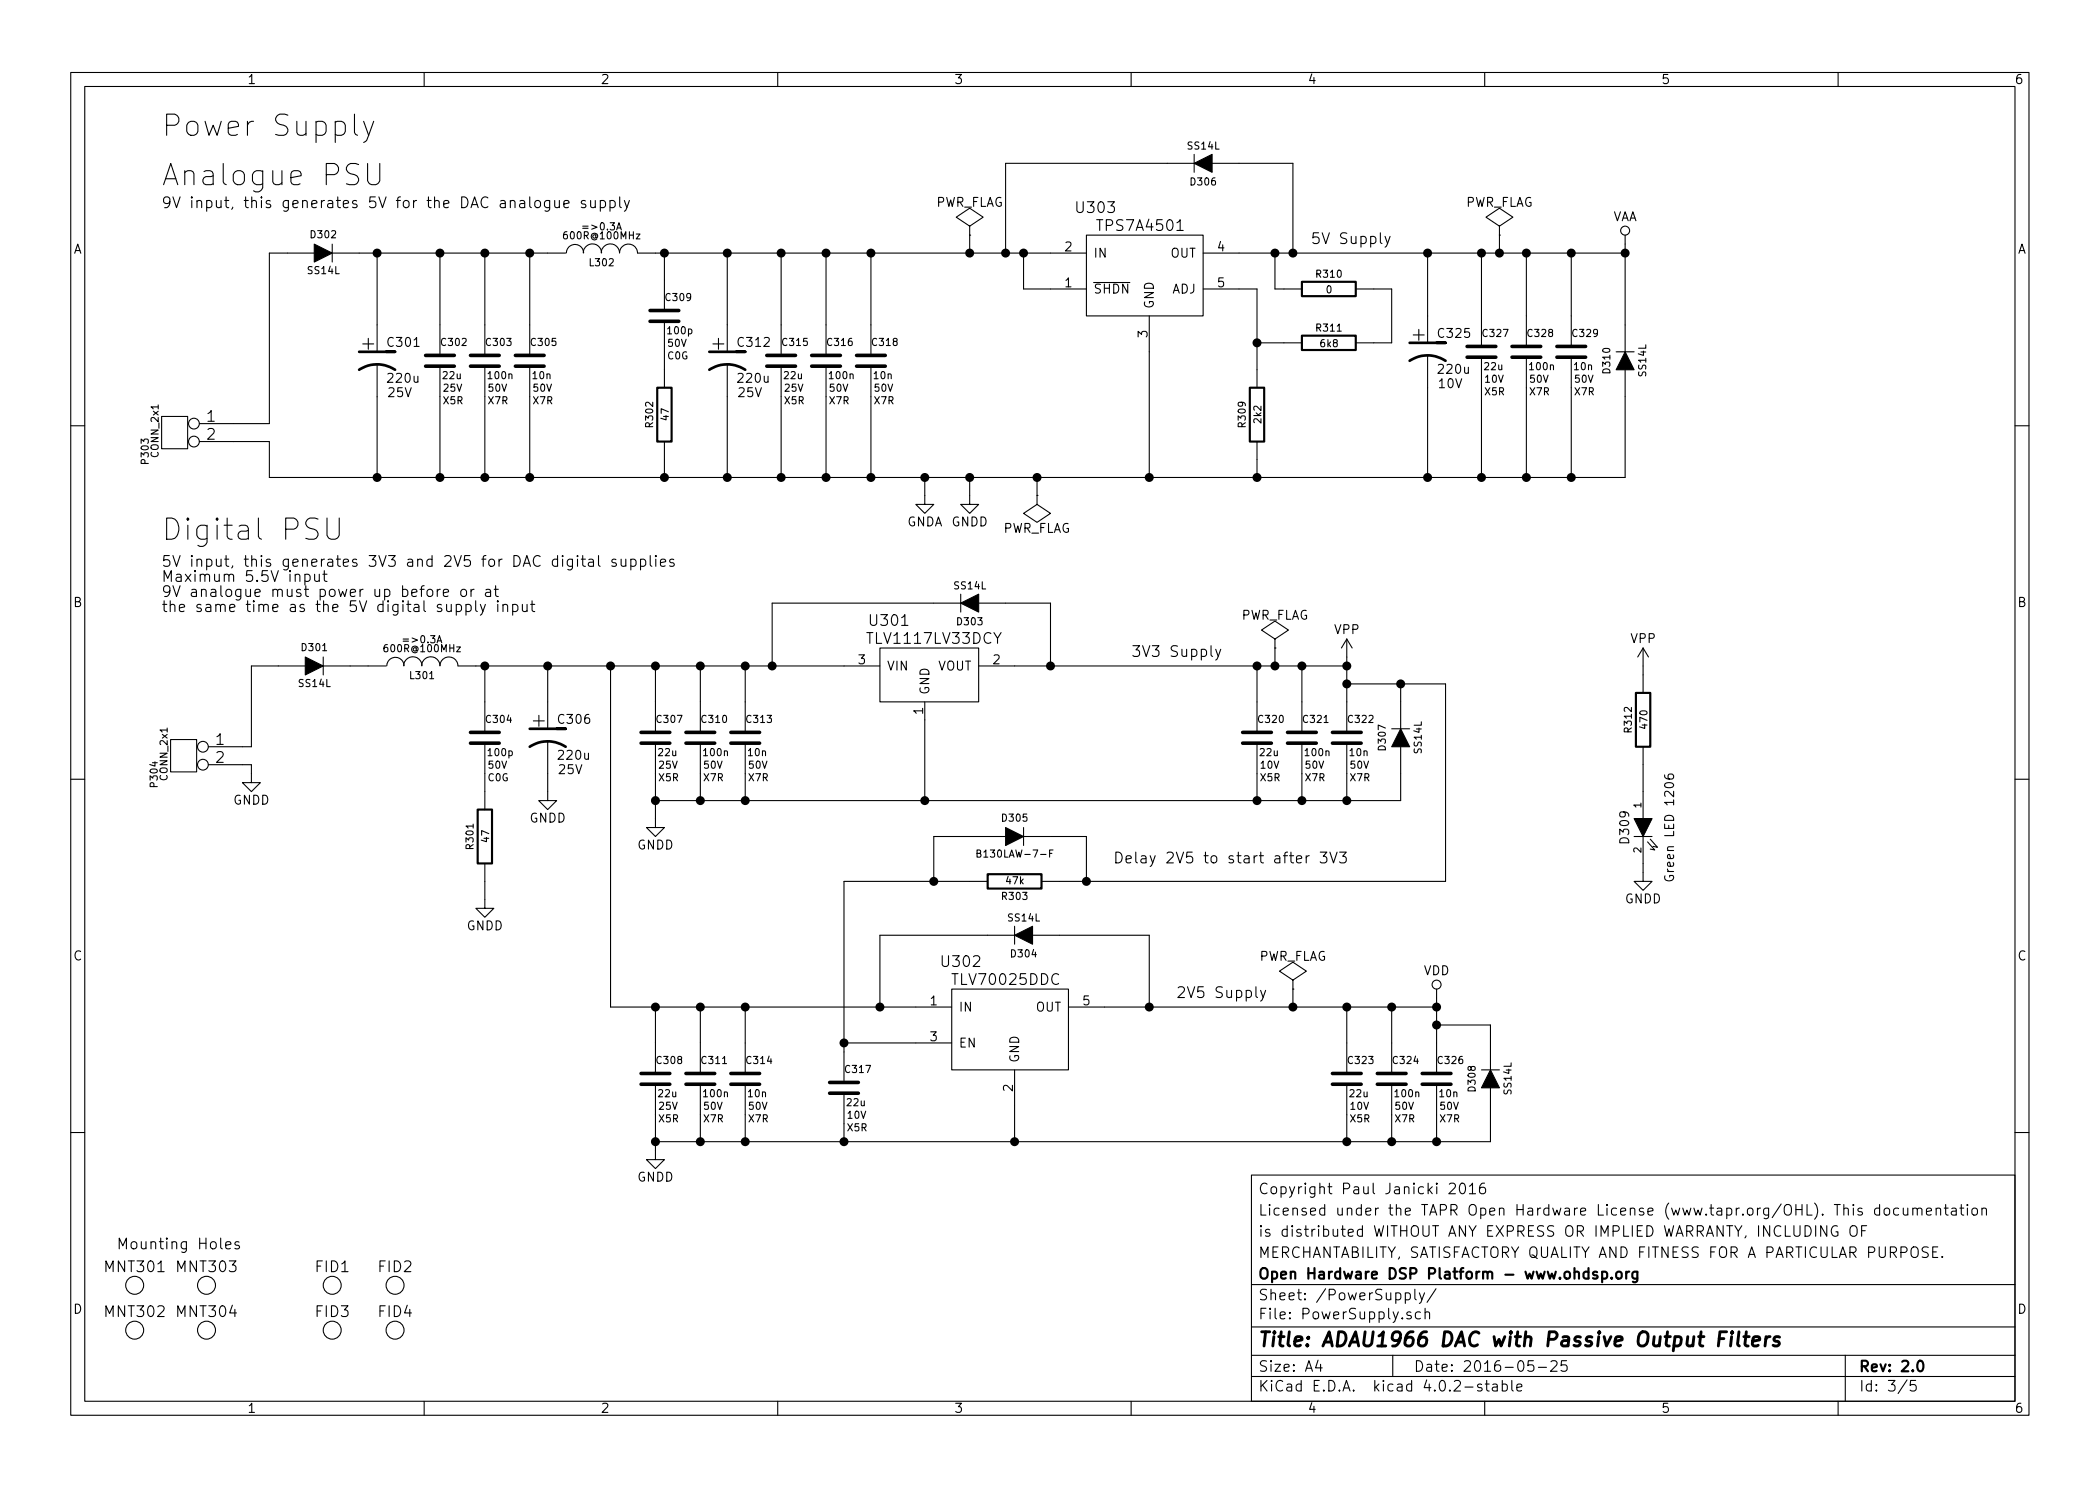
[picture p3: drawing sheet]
EESchema Schematic File Version 2
LIBS:power
LIBS:MyKiCadLibs-Lib
LIBS:DAC-ADAU1966-cache
EELAYER 25 0
EELAYER END
$Descr A4 11693 8268
encoding utf-8
Sheet 3 5
Title "ADAU1966 DAC with Passive Output Filters"
Date "2016-05-25"
Rev "2.0"
Comp "Open Hardware DSP Platform - www.ohdsp.org"
Comment1 "MERCHANTABILITY, SATISFACTORY QUALITY AND FITNESS FOR A PARTICULAR PURPOSE."
Comment2 "is distributed WITHOUT ANY EXPRESS OR IMPLIED WARRANTY, INCLUDING OF "
Comment3 "Licensed under the TAPR Open Hardware License (www.tapr.org/OHL). This documentation"
Comment4 "Copyright Paul Janicki 2016"
$EndDescr
$Comp
L GNDA #PWR306
U 1 1
P 5150 2750
F 0 "#PWR306" H 5150 2500 50  0001 C CNN
F 1 "GNDA" H 5150 2600 50  0000 C CNN
F 2 "" H 5150 2750 60  0000 C CNN
F 3 "" H 5150 2750 60  0000 C CNN
	1    5150 2750
	1    0    0    -1  
$EndComp
$Comp
L GNDD #PWR307
U 1 1
P 5400 2750
F 0 "#PWR307" H 5400 2500 50  0001 C CNN
F 1 "GNDD" H 5400 2600 50  0000 C CNN
F 2 "" H 5400 2750 60  0000 C CNN
F 3 "" H 5400 2750 60  0000 C CNN
	1    5400 2750
	1    0    0    -1  
$EndComp
$Comp
L PWR_FLAG #FLG301
U 1 1
P 5400 1300
F 0 "#FLG301" H 5400 1395 50  0001 C CNN
F 1 "PWR_FLAG" H 5400 1480 50  0000 C CNN
F 2 "" H 5400 1300 60  0000 C CNN
F 3 "" H 5400 1300 60  0000 C CNN
	1    5400 1300
	1    0    0    -1  
$EndComp
$Comp
L PWR_FLAG #FLG302
U 1 1
P 5775 2750
F 0 "#FLG302" H 5775 2845 50  0001 C CNN
F 1 "PWR_FLAG" H 5775 2930 50  0000 C CNN
F 2 "" H 5775 2750 60  0000 C CNN
F 3 "" H 5775 2750 60  0000 C CNN
	1    5775 2750
	-1   0    0    1   
$EndComp
$Comp
L GNDD #PWR304
U 1 1
P 3650 4550
F 0 "#PWR304" H 3650 4300 50  0001 C CNN
F 1 "GNDD" H 3650 4400 50  0000 C CNN
F 2 "" H 3650 4550 60  0000 C CNN
F 3 "" H 3650 4550 60  0000 C CNN
	1    3650 4550
	1    0    0    -1  
$EndComp
$Comp
L GNDD #PWR305
U 1 1
P 3650 6400
F 0 "#PWR305" H 3650 6150 50  0001 C CNN
F 1 "GNDD" H 3650 6250 50  0000 C CNN
F 2 "" H 3650 6400 60  0000 C CNN
F 3 "" H 3650 6400 60  0000 C CNN
	1    3650 6400
	1    0    0    -1  
$EndComp
$Comp
L VDD #PWR309
U 1 1
P 8000 5550
F 0 "#PWR309" H 8000 5400 50  0001 C CNN
F 1 "VDD" H 8000 5700 50  0000 C CNN
F 2 "" H 8000 5550 60  0000 C CNN
F 3 "" H 8000 5550 60  0000 C CNN
	1    8000 5550
	1    0    0    -1  
$EndComp
$Comp
L VPP #PWR308
U 1 1
P 7500 3650
F 0 "#PWR308" H 7500 3500 50  0001 C CNN
F 1 "VPP" H 7500 3800 50  0000 C CNN
F 2 "" H 7500 3650 60  0000 C CNN
F 3 "" H 7500 3650 60  0000 C CNN
	1    7500 3650
	1    0    0    -1  
$EndComp
$Comp
L GNDD #PWR301
U 1 1
P 1400 4300
F 0 "#PWR301" H 1400 4050 50  0001 C CNN
F 1 "GNDD" H 1400 4150 50  0000 C CNN
F 2 "" H 1400 4300 60  0000 C CNN
F 3 "" H 1400 4300 60  0000 C CNN
	1    1400 4300
	1    0    0    -1  
$EndComp
$Comp
L IC-REG-POS-TPS7A45xx U303
U 1 1
P 5850 1400
F 0 "U303" H 6100 1650 60  0000 C CNN
F 1 "TPS7A4501" H 6350 1550 60  0000 C CNN
F 2 "MyKiCadLibs-Footprints:IC-SOT223-6" H 5850 1400 60  0001 C CNN
F 3 "" H 5850 1400 60  0000 C CNN
F 4 "TPS7A45xx Low-Noise Fast-Transient-Response 1.5-A Low-Dropout Voltage Regulators - Adjustable" H 5850 1400 60  0001 C CNN "Description"
	1    5850 1400
	1    0    0    -1  
$EndComp
$Comp
L GNDD #PWR302
U 1 1
P 2700 5000
F 0 "#PWR302" H 2700 4750 50  0001 C CNN
F 1 "GNDD" H 2700 4850 50  0000 C CNN
F 2 "" H 2700 5000 60  0000 C CNN
F 3 "" H 2700 5000 60  0000 C CNN
	1    2700 5000
	1    0    0    -1  
$EndComp
$Comp
L VAA #PWR310
U 1 1
P 9050 1350
F 0 "#PWR310" H 9050 1200 50  0001 C CNN
F 1 "VAA" H 9050 1500 50  0000 C CNN
F 2 "" H 9050 1350 60  0000 C CNN
F 3 "" H 9050 1350 60  0000 C CNN
	1    9050 1350
	1    0    0    -1  
$EndComp
$Comp
L DIODE D302
U 1 1
P 1800 1400
F 0 "D302" H 1800 1500 40  0000 C CNN
F 1 "SS14L" H 1800 1300 40  0000 C CNN
F 2 "MyKiCadLibs-Footprints:DIODE-SOD-123" H 1800 1400 60  0001 C CNN
F 3 "" H 1800 1400 60  0000 C CNN
F 4 "SS14L 1A 40V Schottky rectifier - Sub-SMA (SOD-123)" H 1800 1400 60  0001 C CNN "Description"
	1    1800 1400
	1    0    0    -1  
$EndComp
Connection ~ 4600 2650
Wire Wire Line
	4600 2650 4600 2200
Connection ~ 4050 2650
Wire Wire Line
	4050 2650 4050 2200
Connection ~ 4050 1400
Wire Wire Line
	4600 1400 4600 1800
Wire Wire Line
	4050 1400 4050 1800
Wire Wire Line
	2000 1400 3050 1400
Wire Wire Line
	5400 1400 5400 1300
Wire Wire Line
	1500 2350 1500 1400
Wire Wire Line
	1300 2350 1500 2350
Connection ~ 5400 2650
Wire Wire Line
	5775 2650 5775 2750
Connection ~ 5150 2650
Wire Wire Line
	5400 2650 5400 2750
Wire Wire Line
	5150 2650 5150 2750
Wire Wire Line
	1500 2450 1500 2650
Wire Wire Line
	1300 2450 1500 2450
Wire Wire Line
	3700 2650 3700 2550
Wire Wire Line
	3700 1550 3700 1400
Connection ~ 3700 1400
Connection ~ 3700 2650
Connection ~ 4600 1400
Wire Wire Line
	2700 2650 2700 2200
Wire Wire Line
	2100 2650 2100 2200
Wire Wire Line
	2700 1400 2700 1800
Wire Wire Line
	2100 1400 2100 1800
Wire Wire Line
	2950 2650 2950 2200
Wire Wire Line
	2950 1400 2950 1800
Connection ~ 2100 2650
Connection ~ 2700 2650
Connection ~ 2950 2650
Connection ~ 2100 1400
Connection ~ 2700 1400
Connection ~ 2950 1400
Wire Wire Line
	2650 3700 4700 3700
Wire Wire Line
	4150 3700 4150 3900
Wire Wire Line
	3900 3900 3900 3700
Connection ~ 4150 3700
Connection ~ 3900 3700
Wire Wire Line
	3900 4450 3900 4300
Wire Wire Line
	4150 4450 4150 4300
Connection ~ 3900 4450
Wire Wire Line
	5150 4450 5150 4000
Connection ~ 4150 4450
Wire Wire Line
	3650 3900 3650 3700
Wire Wire Line
	3650 4300 3650 4550
Wire Wire Line
	5650 3700 7500 3700
Wire Wire Line
	7000 3700 7000 3900
Wire Wire Line
	7250 3700 7250 3900
Connection ~ 7000 3700
Wire Wire Line
	7500 3650 7500 3900
Connection ~ 7250 3700
Connection ~ 5150 4450
Wire Wire Line
	7000 4450 7000 4300
Wire Wire Line
	7250 4450 7250 4300
Connection ~ 7000 4450
Wire Wire Line
	7500 4450 7500 4300
Connection ~ 7250 4450
Connection ~ 7500 3700
Wire Wire Line
	3400 5600 5100 5600
Wire Wire Line
	4150 5600 4150 5800
Wire Wire Line
	3900 5800 3900 5600
Connection ~ 4150 5600
Connection ~ 3900 5600
Wire Wire Line
	3650 6200 3650 6400
Wire Wire Line
	3900 6350 3900 6200
Wire Wire Line
	3650 6350 8300 6350
Wire Wire Line
	4150 6350 4150 6200
Connection ~ 3900 6350
Wire Wire Line
	5650 6350 5650 6150
Connection ~ 4150 6350
Wire Wire Line
	3650 5800 3650 5600
Wire Wire Line
	6150 5600 8000 5600
Wire Wire Line
	7500 5600 7500 5800
Wire Wire Line
	7750 5600 7750 5800
Connection ~ 7500 5600
Wire Wire Line
	8000 5550 8000 5800
Connection ~ 7750 5600
Connection ~ 5650 6350
Wire Wire Line
	7500 6350 7500 6200
Wire Wire Line
	7750 6350 7750 6200
Connection ~ 7500 6350
Wire Wire Line
	8000 6350 8000 6200
Connection ~ 7750 6350
Connection ~ 8000 5600
Wire Wire Line
	3650 1400 5850 1400
Wire Wire Line
	1400 4300 1400 4250
Wire Wire Line
	1400 4250 1350 4250
Wire Wire Line
	1400 4150 1350 4150
Wire Wire Line
	1400 3700 1400 4150
Wire Wire Line
	1550 3700 1400 3700
Wire Wire Line
	5850 1600 5700 1600
Wire Wire Line
	5700 1600 5700 1400
Connection ~ 5700 1400
Wire Wire Line
	6400 2650 6400 1950
Wire Wire Line
	2700 4900 2700 5000
Wire Wire Line
	2700 3700 2700 3900
Connection ~ 2700 3700
Wire Wire Line
	2050 3700 1950 3700
Wire Wire Line
	3400 5600 3400 3700
Connection ~ 3400 3700
Wire Wire Line
	6900 1400 9050 1400
Wire Wire Line
	7950 1400 7950 1750
Wire Wire Line
	8250 1400 8250 1750
Connection ~ 7950 1400
Wire Wire Line
	8500 1400 8500 1750
Connection ~ 8250 1400
Wire Wire Line
	9050 1350 9050 1800
Connection ~ 8500 1400
Connection ~ 9050 1400
Wire Wire Line
	6900 1600 7000 1600
Wire Wire Line
	7000 1900 7150 1900
Connection ~ 7000 1900
Wire Wire Line
	7650 1600 7750 1600
Wire Wire Line
	7750 1600 7750 1900
Wire Wire Line
	7750 1900 7650 1900
Wire Wire Line
	7150 1600 7100 1600
Wire Wire Line
	7100 1600 7100 1400
Connection ~ 7100 1400
Wire Wire Line
	1500 2650 9050 2650
Wire Wire Line
	1500 1400 1600 1400
Connection ~ 3650 3700
Connection ~ 3650 4450
Connection ~ 3650 5600
Connection ~ 3650 6350
Wire Wire Line
	4850 1800 4850 1400
Connection ~ 4850 1400
Wire Wire Line
	4850 2200 4850 2650
Connection ~ 4850 2650
Connection ~ 5400 1400
Connection ~ 5775 2650
Wire Wire Line
	7000 1600 7000 2050
Wire Wire Line
	7000 2650 7000 2550
Connection ~ 6400 2650
Wire Wire Line
	7950 2650 7950 2150
Connection ~ 7000 2650
Wire Wire Line
	8250 2650 8250 2150
Connection ~ 7950 2650
Wire Wire Line
	8500 2650 8500 2150
Connection ~ 8250 2650
Wire Wire Line
	8750 2650 8750 2150
Connection ~ 8500 2650
Wire Wire Line
	3650 4450 7800 4450
$Comp
L GNDD #PWR303
U 1 1
P 3050 4400
F 0 "#PWR303" H 3050 4150 50  0001 C CNN
F 1 "GNDD" H 3050 4250 50  0000 C CNN
F 2 "" H 3050 4400 60  0000 C CNN
F 3 "" H 3050 4400 60  0000 C CNN
	1    3050 4400
	1    0    0    -1  
$EndComp
Wire Wire Line
	3050 4400 3050 4300
Wire Wire Line
	3050 3900 3050 3700
Connection ~ 3050 3700
Wire Wire Line
	4350 1800 4350 1400
Connection ~ 4350 1400
Wire Wire Line
	4350 2200 4350 2650
Connection ~ 4350 2650
Wire Wire Line
	2450 1800 2450 1400
Wire Wire Line
	2450 2200 2450 2650
Connection ~ 2450 1400
Connection ~ 2450 2650
Wire Wire Line
	4700 4900 4700 5850
Wire Wire Line
	4700 5800 5100 5800
Wire Wire Line
	4700 6250 4700 6350
Connection ~ 4700 6350
Wire Wire Line
	4700 4900 5400 4900
Connection ~ 4700 5800
Wire Wire Line
	5900 4900 8050 4900
Wire Wire Line
	7500 3800 8050 3800
Connection ~ 7500 3800
$Comp
L DIODE D305
U 1 1
P 5650 4650
F 0 "D305" H 5650 4750 40  0000 C CNN
F 1 "B130LAW-7-F" H 5650 4550 40  0000 C CNN
F 2 "MyKiCadLibs-Footprints:DIODE-SOD-123" H 5650 4650 60  0001 C CNN
F 3 "" H 5650 4650 60  0000 C CNN
F 4 "1A 30V Schottky Rectifier - SOD-123 - Low Vf (<0.3V@100mA)" H 5650 4650 60  0001 C CNN "Description"
	1    5650 4650
	1    0    0    -1  
$EndComp
Wire Wire Line
	5850 4650 6050 4650
Wire Wire Line
	6050 4650 6050 4900
Connection ~ 6050 4900
Wire Wire Line
	5450 4650 5200 4650
Wire Wire Line
	5200 4650 5200 4900
Connection ~ 5200 4900
Text Notes 650  6950 0    60   ~ 0
Mounting Holes
$Comp
L PWR_FLAG #FLG305
U 1 1
P 8350 1300
F 0 "#FLG305" H 8350 1395 50  0001 C CNN
F 1 "PWR_FLAG" H 8350 1480 50  0000 C CNN
F 2 "" H 8350 1300 60  0000 C CNN
F 3 "" H 8350 1300 60  0000 C CNN
	1    8350 1300
	1    0    0    -1  
$EndComp
Wire Wire Line
	8350 1300 8350 1400
Connection ~ 8350 1400
$Comp
L PWR_FLAG #FLG303
U 1 1
P 7100 3600
F 0 "#FLG303" H 7100 3695 50  0001 C CNN
F 1 "PWR_FLAG" H 7100 3780 50  0000 C CNN
F 2 "" H 7100 3600 60  0000 C CNN
F 3 "" H 7100 3600 60  0000 C CNN
	1    7100 3600
	1    0    0    -1  
$EndComp
Wire Wire Line
	7100 3600 7100 3700
Connection ~ 7100 3700
$Comp
L PWR_FLAG #FLG304
U 1 1
P 7200 5500
F 0 "#FLG304" H 7200 5595 50  0001 C CNN
F 1 "PWR_FLAG" H 7200 5680 50  0000 C CNN
F 2 "" H 7200 5500 60  0000 C CNN
F 3 "" H 7200 5500 60  0000 C CNN
	1    7200 5500
	1    0    0    -1  
$EndComp
Wire Wire Line
	7200 5500 7200 5600
Connection ~ 7200 5600
Wire Wire Line
	6500 900  5600 900 
Wire Wire Line
	5600 900  5600 1400
Connection ~ 5600 1400
Wire Wire Line
	6900 900  7200 900 
Wire Wire Line
	7200 900  7200 1400
Connection ~ 7200 1400
Wire Wire Line
	8750 1750 8750 1400
Connection ~ 8750 1400
Wire Wire Line
	9050 2650 9050 2200
Connection ~ 8750 2650
Wire Wire Line
	5200 3350 4300 3350
Wire Wire Line
	4300 3350 4300 3700
Connection ~ 4300 3700
Wire Wire Line
	5600 3350 5850 3350
Wire Wire Line
	5850 3350 5850 3700
Connection ~ 5850 3700
Wire Wire Line
	7800 3900 7800 3800
Wire Wire Line
	7800 4450 7800 4300
Connection ~ 7500 4450
Wire Wire Line
	5500 5200 4900 5200
Wire Wire Line
	4900 5200 4900 5600
Connection ~ 4900 5600
Wire Wire Line
	5900 5200 6400 5200
Wire Wire Line
	6400 5200 6400 5600
Connection ~ 6400 5600
Wire Wire Line
	8300 5800 8300 5700
Wire Wire Line
	8300 5700 8000 5700
Connection ~ 8000 5700
Wire Wire Line
	8300 6350 8300 6200
Connection ~ 8000 6350
Wire Wire Line
	9150 4250 9150 4400
$Comp
L GNDD #PWR312
U 1 1
P 9150 4850
F 0 "#PWR312" H 9150 4600 50  0001 C CNN
F 1 "GNDD" H 9150 4700 50  0000 C CNN
F 2 "" H 9150 4850 60  0000 C CNN
F 3 "" H 9150 4850 60  0000 C CNN
	1    9150 4850
	1    0    0    -1  
$EndComp
Wire Wire Line
	9150 4850 9150 4800
$Comp
L VPP #PWR311
U 1 1
P 9150 3700
F 0 "#PWR311" H 9150 3550 50  0001 C CNN
F 1 "VPP" H 9150 3850 50  0000 C CNN
F 2 "" H 9150 3700 60  0000 C CNN
F 3 "" H 9150 3700 60  0000 C CNN
	1    9150 3700
	1    0    0    -1  
$EndComp
Wire Wire Line
	9150 3700 9150 3750
Text Notes 900  1025 0    118  ~ 0
Analogue PSU
Text Notes 900  3000 0    118  ~ 0
Digital PSU
Text Notes 900  1150 0    60   ~ 0
9V input, this generates 5V for the DAC analogue supply
Text Notes 900  3400 0    60   ~ 0
5V input, this generates 3V3 and 2V5 for DAC digital supplies\nMaximum 5.5V input\n9V analogue must power up before or at \nthe same time as the 5V digital supply input
Text Notes 7300 1350 0    60   ~ 0
5V Supply
Text Notes 6300 3650 0    60   ~ 0
3V3 Supply
Text Notes 6550 5550 0    60   ~ 0
2V5 Supply
Text Notes 6200 4800 0    60   ~ 0
Delay 2V5 to start after 3V3
$Comp
L MNT_HOLE MNT301
U 1 1
P 750 7150
F 0 "MNT301" H 750 7250 60  0000 C CNN
F 1 "MNT_HOLE" H 750 7250 60  0001 C CNN
F 2 "MyKiCadLibs-Footprints:MNT_HOLE_3.2mm" H 750 7250 60  0001 C CNN
F 3 "" H 750 7250 60  0000 C CNN
	1    750  7150
	1    0    0    -1  
$EndComp
$Comp
L MNT_HOLE MNT302
U 1 1
P 750 7400
F 0 "MNT302" H 750 7500 60  0000 C CNN
F 1 "MNT_HOLE" H 750 7500 60  0001 C CNN
F 2 "MyKiCadLibs-Footprints:MNT_HOLE_3.2mm" H 750 7500 60  0001 C CNN
F 3 "" H 750 7500 60  0000 C CNN
	1    750  7400
	1    0    0    -1  
$EndComp
$Comp
L MNT_HOLE MNT303
U 1 1
P 1150 7150
F 0 "MNT303" H 1150 7250 60  0000 C CNN
F 1 "MNT_HOLE" H 1150 7250 60  0001 C CNN
F 2 "MyKiCadLibs-Footprints:MNT_HOLE_3.2mm" H 1150 7250 60  0001 C CNN
F 3 "" H 1150 7250 60  0000 C CNN
	1    1150 7150
	1    0    0    -1  
$EndComp
$Comp
L MNT_HOLE MNT304
U 1 1
P 1150 7400
F 0 "MNT304" H 1150 7500 60  0000 C CNN
F 1 "MNT_HOLE" H 1150 7500 60  0001 C CNN
F 2 "MyKiCadLibs-Footprints:MNT_HOLE_3.2mm" H 1150 7500 60  0001 C CNN
F 3 "" H 1150 7500 60  0000 C CNN
	1    1150 7400
	1    0    0    -1  
$EndComp
Connection ~ 7800 3800
Wire Wire Line
	8050 3800 8050 4900
$Comp
L MNT_HOLE FID1
U 1 1
P 1850 7150
F 0 "FID1" H 1850 7250 60  0000 C CNN
F 1 "MNT_HOLE" H 1850 7250 60  0001 C CNN
F 2 "MyKiCadLibs-Footprints:FID-1MM-3MM" H 1850 7250 60  0001 C CNN
F 3 "" H 1850 7250 60  0000 C CNN
F 4 "Fiducial" H 1850 7150 60  0001 C CNN "Description"
	1    1850 7150
	1    0    0    -1  
$EndComp
$Comp
L IC-REG-TLV1117LV U301
U 1 1
P 4700 3700
F 0 "U301" H 4950 3950 60  0000 C CNN
F 1 "TLV1117LV33DCY" H 5200 3850 60  0000 C CNN
F 2 "MyKiCadLibs-Footprints:IC-SOT-223" H 4700 3700 60  0001 C CNN
F 3 "" H 4700 3700 60  0000 C CNN
F 4 "TLV1117LV 1-A, Positive Fixed-Voltage, Low-Dropout Regulator - Fixed 3V3" H 4700 3700 60  0001 C CNN "Description"
	1    4700 3700
	1    0    0    -1  
$EndComp
$Comp
L IC-REG-POS-TLV700 U302
U 1 1
P 5100 5600
F 0 "U302" H 5350 5850 60  0000 C CNN
F 1 "TLV70025DDC" H 5600 5750 60  0000 C CNN
F 2 "MyKiCadLibs-Footprints:IC-SOT23-5" H 5100 5600 60  0001 C CNN
F 3 "" H 5100 5600 60  0000 C CNN
F 4 "TLV700 200-mA, Low-IQ, Low-Dropout Regulator for Portable Devices - Fixed 2V5" H 5100 5600 60  0001 C CNN "Description"
	1    5100 5600
	1    0    0    -1  
$EndComp
$Comp
L CONN_2x1 P303
U 1 1
P 1300 2350
F 0 "P303" V 1795 2195 40  0000 C CNN
F 1 "CONN_2x1" V 1740 2310 40  0000 C CNN
F 2 "MyKiCadLibs-Footprints:CONN-2WAY-2.54mm-3.81mm-SPACING" H 1640 2240 60  0001 C CNN
F 3 "" H 1640 2240 60  0000 C CNN
F 4 "2 way screw terminal, 2.54mm to 3.81mm pitch" H 1550 2100 40  0001 C CNN "Description"
	1    1300 2350
	-1   0    0    -1  
$EndComp
$Comp
L CONN_2x1 P304
U 1 1
P 1350 4150
F 0 "P304" V 1845 3995 40  0000 C CNN
F 1 "CONN_2x1" V 1790 4110 40  0000 C CNN
F 2 "MyKiCadLibs-Footprints:CONN-2WAY-2.54mm-3.81mm-SPACING" H 1690 4040 60  0001 C CNN
F 3 "" H 1690 4040 60  0000 C CNN
F 4 "2 way screw terminal, 2.54mm to 3.81mm pitch" H 1600 3900 40  0001 C CNN "Description"
	1    1350 4150
	-1   0    0    -1  
$EndComp
$Comp
L CP1 C301
U 1 1
P 2100 2000
F 0 "C301" H 2150 2100 50  0000 L CNN
F 1 "220u" H 2150 1900 50  0000 L CNN
F 2 "MyKiCadLibs-Footprints:CAP-TH-D8mmP3.5mm" H 2100 2000 60  0001 C CNN
F 3 "" H 2100 2000 60  0000 C CNN
F 4 "25V" H 2225 1820 50  0000 C CNN "Voltage"
F 5 "3.5mm Pitch, 8mm Diameter" H 2100 2000 60  0001 C CNN "Size"
F 6 "Aluminium electrolytic low impedance capacitor - eg Panasonic FC or FR parts" H 2100 2000 60  0001 C CNN "Description"
	1    2100 2000
	1    0    0    -1  
$EndComp
$Comp
L C C302
U 1 1
P 2450 2000
F 0 "C302" H 2450 2100 40  0000 L CNN
F 1 "22u" H 2460 1915 40  0000 L CNN
F 2 "MyKiCadLibs-Footprints:SMD-0805" H 2488 1850 30  0001 C CNN
F 3 "" H 2450 2100 60  0000 C CNN
F 4 "25V" H 2465 1845 40  0000 L CNN "Voltage"
F 5 "X5R" H 2465 1775 40  0000 L CNN "Type"
F 6 "Ceramic capacitor" H 2450 2300 40  0001 L CNN "Description"
F 7 "20%" H 2520 1635 40  0001 C CNN "Tolerance"
F 8 "0805" H 2460 1705 40  0001 L CNN "Size"
	1    2450 2000
	1    0    0    -1  
$EndComp
$Comp
L C C303
U 1 1
P 2700 2000
F 0 "C303" H 2700 2100 40  0000 L CNN
F 1 "100n" H 2710 1915 40  0000 L CNN
F 2 "MyKiCadLibs-Footprints:SMD-0805" H 2738 1850 30  0001 C CNN
F 3 "" H 2700 2100 60  0000 C CNN
F 4 "50V" H 2715 1845 40  0000 L CNN "Voltage"
F 5 "X7R" H 2715 1775 40  0000 L CNN "Type"
F 6 "Ceramic capacitor" H 2700 2300 40  0001 L CNN "Description"
F 7 "10%" H 2770 1635 40  0001 C CNN "Tolerance"
F 8 "0805" H 2710 1705 40  0001 L CNN "Size"
	1    2700 2000
	1    0    0    -1  
$EndComp
$Comp
L C C305
U 1 1
P 2950 2000
F 0 "C305" H 2950 2100 40  0000 L CNN
F 1 "10n" H 2960 1915 40  0000 L CNN
F 2 "MyKiCadLibs-Footprints:SMD-0805" H 2988 1850 30  0001 C CNN
F 3 "" H 2950 2100 60  0000 C CNN
F 4 "50V" H 2965 1845 40  0000 L CNN "Voltage"
F 5 "X7R" H 2965 1775 40  0000 L CNN "Type"
F 6 "Ceramic capacitor" H 2950 2300 40  0001 L CNN "Description"
F 7 "10%" H 3020 1635 40  0001 C CNN "Tolerance"
F 8 "0805" H 2960 1705 40  0001 L CNN "Size"
	1    2950 2000
	1    0    0    -1  
$EndComp
$Comp
L INDUCTOR L302
U 1 1
P 3350 1400
F 0 "L302" V 3300 1400 40  0000 C CNN
F 1 "600R@100MHz" V 3450 1400 40  0000 C CNN
F 2 "MyKiCadLibs-Footprints:SMD-0805" H 3350 1400 60  0001 C CNN
F 3 "" H 3350 1400 60  0000 C CNN
F 4 "=>0.3A" V 3500 1400 40  0000 C CNN "Current"
F 5 "Ferrite bead, current rating 0.3A or higher, 600R@100MHz" V 3550 1450 40  0001 C CNN "Description"
F 6 "0805" V 3605 1400 40  0001 C CNN "Size"
	1    3350 1400
	0    -1   -1   0   
$EndComp
$Comp
L CP1 C312
U 1 1
P 4050 2000
F 0 "C312" H 4100 2100 50  0000 L CNN
F 1 "220u" H 4100 1900 50  0000 L CNN
F 2 "MyKiCadLibs-Footprints:CAP-TH-D8mmP3.5mm" H 4050 2000 60  0001 C CNN
F 3 "" H 4050 2000 60  0000 C CNN
F 4 "25V" H 4175 1820 50  0000 C CNN "Voltage"
F 5 "3.5mm Pitch, 8mm Diameter" H 4050 2000 60  0001 C CNN "Size"
F 6 "Aluminium electrolytic low impedance capacitor - eg Panasonic FC or FR parts" H 4050 2000 60  0001 C CNN "Description"
	1    4050 2000
	1    0    0    -1  
$EndComp
$Comp
L C C315
U 1 1
P 4350 2000
F 0 "C315" H 4350 2100 40  0000 L CNN
F 1 "22u" H 4360 1915 40  0000 L CNN
F 2 "MyKiCadLibs-Footprints:SMD-0805" H 4388 1850 30  0001 C CNN
F 3 "" H 4350 2100 60  0000 C CNN
F 4 "25V" H 4365 1845 40  0000 L CNN "Voltage"
F 5 "X5R" H 4365 1775 40  0000 L CNN "Type"
F 6 "Ceramic capacitor" H 4350 2300 40  0001 L CNN "Description"
F 7 "20%" H 4420 1635 40  0001 C CNN "Tolerance"
F 8 "0805" H 4360 1705 40  0001 L CNN "Size"
	1    4350 2000
	1    0    0    -1  
$EndComp
$Comp
L C C316
U 1 1
P 4600 2000
F 0 "C316" H 4600 2100 40  0000 L CNN
F 1 "100n" H 4610 1915 40  0000 L CNN
F 2 "MyKiCadLibs-Footprints:SMD-0805" H 4638 1850 30  0001 C CNN
F 3 "" H 4600 2100 60  0000 C CNN
F 4 "50V" H 4615 1845 40  0000 L CNN "Voltage"
F 5 "X7R" H 4615 1775 40  0000 L CNN "Type"
F 6 "Ceramic capacitor" H 4600 2300 40  0001 L CNN "Description"
F 7 "10%" H 4670 1635 40  0001 C CNN "Tolerance"
F 8 "0805" H 4610 1705 40  0001 L CNN "Size"
	1    4600 2000
	1    0    0    -1  
$EndComp
$Comp
L C C318
U 1 1
P 4850 2000
F 0 "C318" H 4850 2100 40  0000 L CNN
F 1 "10n" H 4860 1915 40  0000 L CNN
F 2 "MyKiCadLibs-Footprints:SMD-0805" H 4888 1850 30  0001 C CNN
F 3 "" H 4850 2100 60  0000 C CNN
F 4 "50V" H 4865 1845 40  0000 L CNN "Voltage"
F 5 "X7R" H 4865 1775 40  0000 L CNN "Type"
F 6 "Ceramic capacitor" H 4850 2300 40  0001 L CNN "Description"
F 7 "10%" H 4920 1635 40  0001 C CNN "Tolerance"
F 8 "0805" H 4860 1705 40  0001 L CNN "Size"
	1    4850 2000
	1    0    0    -1  
$EndComp
Wire Wire Line
	3700 1950 3700 2050
$Comp
L C C309
U 1 1
P 3700 1750
F 0 "C309" H 3700 1850 40  0000 L CNN
F 1 "100p" H 3710 1665 40  0000 L CNN
F 2 "MyKiCadLibs-Footprints:SMD-0805" H 3738 1600 30  0001 C CNN
F 3 "" H 3700 1850 60  0000 C CNN
F 4 "50V" H 3715 1595 40  0000 L CNN "Voltage"
F 5 "C0G" H 3715 1525 40  0000 L CNN "Type"
F 6 "Ceramic capacitor" H 3700 2050 40  0001 L CNN "Description"
F 7 "5%" H 3770 1385 40  0001 C CNN "Tolerance"
F 8 "0805" H 3710 1455 40  0001 L CNN "Size"
	1    3700 1750
	1    0    0    -1  
$EndComp
$Comp
L R R302
U 1 1
P 3700 2300
F 0 "R302" V 3620 2300 40  0000 C CNN
F 1 "47" V 3707 2301 40  0000 C CNN
F 2 "MyKiCadLibs-Footprints:SMD-0805" V 3630 2300 30  0001 C CNN
F 3 "" V 3620 2300 30  0000 C CNN
F 4 "100mW" V 3800 2300 40  0001 C CNN "Power"
F 5 "Thick or thin film resistor" V 3945 2300 40  0001 C CNN "Description"
F 6 "0805" V 3875 2300 40  0001 C CNN "Size"
F 7 "1%" V 4025 2300 40  0001 C CNN "Tolerance"
	1    3700 2300
	1    0    0    -1  
$EndComp
$Comp
L C C327
U 1 1
P 8250 1950
F 0 "C327" H 8250 2050 40  0000 L CNN
F 1 "22u" H 8260 1865 40  0000 L CNN
F 2 "MyKiCadLibs-Footprints:SMD-0805" H 8288 1800 30  0001 C CNN
F 3 "" H 8250 2050 60  0000 C CNN
F 4 "10V" H 8265 1795 40  0000 L CNN "Voltage"
F 5 "X5R" H 8265 1725 40  0000 L CNN "Type"
F 6 "Ceramic capacitor" H 8250 2250 40  0001 L CNN "Description"
F 7 "20%" H 8320 1585 40  0001 C CNN "Tolerance"
F 8 "0805" H 8260 1655 40  0001 L CNN "Size"
	1    8250 1950
	1    0    0    -1  
$EndComp
$Comp
L C C328
U 1 1
P 8500 1950
F 0 "C328" H 8500 2050 40  0000 L CNN
F 1 "100n" H 8510 1865 40  0000 L CNN
F 2 "MyKiCadLibs-Footprints:SMD-0805" H 8538 1800 30  0001 C CNN
F 3 "" H 8500 2050 60  0000 C CNN
F 4 "50V" H 8515 1795 40  0000 L CNN "Voltage"
F 5 "X7R" H 8515 1725 40  0000 L CNN "Type"
F 6 "Ceramic capacitor" H 8500 2250 40  0001 L CNN "Description"
F 7 "10%" H 8570 1585 40  0001 C CNN "Tolerance"
F 8 "0805" H 8510 1655 40  0001 L CNN "Size"
	1    8500 1950
	1    0    0    -1  
$EndComp
$Comp
L C C329
U 1 1
P 8750 1950
F 0 "C329" H 8750 2050 40  0000 L CNN
F 1 "10n" H 8760 1865 40  0000 L CNN
F 2 "MyKiCadLibs-Footprints:SMD-0805" H 8788 1800 30  0001 C CNN
F 3 "" H 8750 2050 60  0000 C CNN
F 4 "50V" H 8765 1795 40  0000 L CNN "Voltage"
F 5 "X7R" H 8765 1725 40  0000 L CNN "Type"
F 6 "Ceramic capacitor" H 8750 2250 40  0001 L CNN "Description"
F 7 "10%" H 8820 1585 40  0001 C CNN "Tolerance"
F 8 "0805" H 8760 1655 40  0001 L CNN "Size"
	1    8750 1950
	1    0    0    -1  
$EndComp
$Comp
L CP1 C325
U 1 1
P 7950 1950
F 0 "C325" H 8000 2050 50  0000 L CNN
F 1 "220u" H 8000 1850 50  0000 L CNN
F 2 "MyKiCadLibs-Footprints:CAP-TH-D6.3mmP2.5mm" H 7950 1950 60  0001 C CNN
F 3 "" H 7950 1950 60  0000 C CNN
F 4 "10V" H 8075 1770 50  0000 C CNN "Voltage"
F 5 "2.5mm Pitch, 6.3mm Diameter" H 7950 1950 60  0001 C CNN "Size"
F 6 "Aluminium electrolytic low impedance capacitor - eg Panasonic FC or FR parts" H 7950 1950 60  0001 C CNN "Description"
	1    7950 1950
	1    0    0    -1  
$EndComp
$Comp
L LED D309
U 1 1
P 9150 4600
F 0 "D309" H 9150 4700 50  0000 C CNN
F 1 "Green LED 1206" H 9150 4450 50  0000 C CNN
F 2 "MyKiCadLibs-Footprints:SMD-1206" H 9150 4600 60  0001 C CNN
F 3 "" H 9150 4600 60  0000 C CNN
F 4 "Green LED - SMD - Vf 1.8V to 2.2V" H 9150 4600 60  0001 C CNN "Description"
F 5 "1206" H 9150 4600 60  0001 C CNN "Size"
	1    9150 4600
	0    -1   1    0   
$EndComp
$Comp
L CP1 C306
U 1 1
P 3050 4100
F 0 "C306" H 3100 4200 50  0000 L CNN
F 1 "220u" H 3100 4000 50  0000 L CNN
F 2 "MyKiCadLibs-Footprints:CAP-TH-D8mmP3.5mm" H 3050 4100 60  0001 C CNN
F 3 "" H 3050 4100 60  0000 C CNN
F 4 "25V" H 3175 3920 50  0000 C CNN "Voltage"
F 5 "3.5mm Pitch, 8mm Diameter" H 3050 4100 60  0001 C CNN "Size"
F 6 "Aluminium electrolytic low impedance capacitor - eg Panasonic FC or FR parts" H 3050 4100 60  0001 C CNN "Description"
	1    3050 4100
	1    0    0    -1  
$EndComp
Wire Wire Line
	2700 4300 2700 4400
$Comp
L C C304
U 1 1
P 2700 4100
F 0 "C304" H 2700 4200 40  0000 L CNN
F 1 "100p" H 2710 4015 40  0000 L CNN
F 2 "MyKiCadLibs-Footprints:SMD-0805" H 2738 3950 30  0001 C CNN
F 3 "" H 2700 4200 60  0000 C CNN
F 4 "50V" H 2715 3945 40  0000 L CNN "Voltage"
F 5 "C0G" H 2715 3875 40  0000 L CNN "Type"
F 6 "Ceramic capacitor" H 2700 4400 40  0001 L CNN "Description"
F 7 "5%" H 2770 3735 40  0001 C CNN "Tolerance"
F 8 "0805" H 2710 3805 40  0001 L CNN "Size"
	1    2700 4100
	1    0    0    -1  
$EndComp
$Comp
L R R301
U 1 1
P 2700 4650
F 0 "R301" V 2620 4650 40  0000 C CNN
F 1 "47" V 2707 4651 40  0000 C CNN
F 2 "MyKiCadLibs-Footprints:SMD-0805" V 2630 4650 30  0001 C CNN
F 3 "" V 2620 4650 30  0000 C CNN
F 4 "100mW" V 2800 4650 40  0001 C CNN "Power"
F 5 "Thick or thin film resistor" V 2945 4650 40  0001 C CNN "Description"
F 6 "0805" V 2875 4650 40  0001 C CNN "Size"
F 7 "1%" V 3025 4650 40  0001 C CNN "Tolerance"
	1    2700 4650
	1    0    0    -1  
$EndComp
$Comp
L INDUCTOR L301
U 1 1
P 2350 3700
F 0 "L301" V 2300 3700 40  0000 C CNN
F 1 "600R@100MHz" V 2450 3700 40  0000 C CNN
F 2 "MyKiCadLibs-Footprints:SMD-0805" H 2350 3700 60  0001 C CNN
F 3 "" H 2350 3700 60  0000 C CNN
F 4 "=>0.3A" V 2500 3700 40  0000 C CNN "Current"
F 5 "Ferrite bead, current rating 0.3A or higher, 600R@100MHz" V 2550 3750 40  0001 C CNN "Description"
F 6 "0805" V 2605 3700 40  0001 C CNN "Size"
	1    2350 3700
	0    -1   -1   0   
$EndComp
$Comp
L C C307
U 1 1
P 3650 4100
F 0 "C307" H 3650 4200 40  0000 L CNN
F 1 "22u" H 3660 4015 40  0000 L CNN
F 2 "MyKiCadLibs-Footprints:SMD-0805" H 3688 3950 30  0001 C CNN
F 3 "" H 3650 4200 60  0000 C CNN
F 4 "25V" H 3665 3945 40  0000 L CNN "Voltage"
F 5 "X5R" H 3665 3875 40  0000 L CNN "Type"
F 6 "Ceramic capacitor" H 3650 4400 40  0001 L CNN "Description"
F 7 "20%" H 3720 3735 40  0001 C CNN "Tolerance"
F 8 "0805" H 3660 3805 40  0001 L CNN "Size"
	1    3650 4100
	1    0    0    -1  
$EndComp
$Comp
L C C310
U 1 1
P 3900 4100
F 0 "C310" H 3900 4200 40  0000 L CNN
F 1 "100n" H 3910 4015 40  0000 L CNN
F 2 "MyKiCadLibs-Footprints:SMD-0805" H 3938 3950 30  0001 C CNN
F 3 "" H 3900 4200 60  0000 C CNN
F 4 "50V" H 3915 3945 40  0000 L CNN "Voltage"
F 5 "X7R" H 3915 3875 40  0000 L CNN "Type"
F 6 "Ceramic capacitor" H 3900 4400 40  0001 L CNN "Description"
F 7 "10%" H 3970 3735 40  0001 C CNN "Tolerance"
F 8 "0805" H 3910 3805 40  0001 L CNN "Size"
	1    3900 4100
	1    0    0    -1  
$EndComp
$Comp
L C C313
U 1 1
P 4150 4100
F 0 "C313" H 4150 4200 40  0000 L CNN
F 1 "10n" H 4160 4015 40  0000 L CNN
F 2 "MyKiCadLibs-Footprints:SMD-0805" H 4188 3950 30  0001 C CNN
F 3 "" H 4150 4200 60  0000 C CNN
F 4 "50V" H 4165 3945 40  0000 L CNN "Voltage"
F 5 "X7R" H 4165 3875 40  0000 L CNN "Type"
F 6 "Ceramic capacitor" H 4150 4400 40  0001 L CNN "Description"
F 7 "10%" H 4220 3735 40  0001 C CNN "Tolerance"
F 8 "0805" H 4160 3805 40  0001 L CNN "Size"
	1    4150 4100
	1    0    0    -1  
$EndComp
$Comp
L C C308
U 1 1
P 3650 6000
F 0 "C308" H 3650 6100 40  0000 L CNN
F 1 "22u" H 3660 5915 40  0000 L CNN
F 2 "MyKiCadLibs-Footprints:SMD-0805" H 3688 5850 30  0001 C CNN
F 3 "" H 3650 6100 60  0000 C CNN
F 4 "25V" H 3665 5845 40  0000 L CNN "Voltage"
F 5 "X5R" H 3665 5775 40  0000 L CNN "Type"
F 6 "Ceramic capacitor" H 3650 6300 40  0001 L CNN "Description"
F 7 "20%" H 3720 5635 40  0001 C CNN "Tolerance"
F 8 "0805" H 3660 5705 40  0001 L CNN "Size"
	1    3650 6000
	1    0    0    -1  
$EndComp
$Comp
L C C311
U 1 1
P 3900 6000
F 0 "C311" H 3900 6100 40  0000 L CNN
F 1 "100n" H 3910 5915 40  0000 L CNN
F 2 "MyKiCadLibs-Footprints:SMD-0805" H 3938 5850 30  0001 C CNN
F 3 "" H 3900 6100 60  0000 C CNN
F 4 "50V" H 3915 5845 40  0000 L CNN "Voltage"
F 5 "X7R" H 3915 5775 40  0000 L CNN "Type"
F 6 "Ceramic capacitor" H 3900 6300 40  0001 L CNN "Description"
F 7 "10%" H 3970 5635 40  0001 C CNN "Tolerance"
F 8 "0805" H 3910 5705 40  0001 L CNN "Size"
	1    3900 6000
	1    0    0    -1  
$EndComp
$Comp
L C C314
U 1 1
P 4150 6000
F 0 "C314" H 4150 6100 40  0000 L CNN
F 1 "10n" H 4160 5915 40  0000 L CNN
F 2 "MyKiCadLibs-Footprints:SMD-0805" H 4188 5850 30  0001 C CNN
F 3 "" H 4150 6100 60  0000 C CNN
F 4 "50V" H 4165 5845 40  0000 L CNN "Voltage"
F 5 "X7R" H 4165 5775 40  0000 L CNN "Type"
F 6 "Ceramic capacitor" H 4150 6300 40  0001 L CNN "Description"
F 7 "10%" H 4220 5635 40  0001 C CNN "Tolerance"
F 8 "0805" H 4160 5705 40  0001 L CNN "Size"
	1    4150 6000
	1    0    0    -1  
$EndComp
$Comp
L C C320
U 1 1
P 7000 4100
F 0 "C320" H 7000 4200 40  0000 L CNN
F 1 "22u" H 7010 4015 40  0000 L CNN
F 2 "MyKiCadLibs-Footprints:SMD-0805" H 7038 3950 30  0001 C CNN
F 3 "" H 7000 4200 60  0000 C CNN
F 4 "10V" H 7015 3945 40  0000 L CNN "Voltage"
F 5 "X5R" H 7015 3875 40  0000 L CNN "Type"
F 6 "Ceramic capacitor" H 7000 4400 40  0001 L CNN "Description"
F 7 "20%" H 7070 3735 40  0001 C CNN "Tolerance"
F 8 "0805" H 7010 3805 40  0001 L CNN "Size"
	1    7000 4100
	1    0    0    -1  
$EndComp
$Comp
L C C321
U 1 1
P 7250 4100
F 0 "C321" H 7250 4200 40  0000 L CNN
F 1 "100n" H 7260 4015 40  0000 L CNN
F 2 "MyKiCadLibs-Footprints:SMD-0805" H 7288 3950 30  0001 C CNN
F 3 "" H 7250 4200 60  0000 C CNN
F 4 "50V" H 7265 3945 40  0000 L CNN "Voltage"
F 5 "X7R" H 7265 3875 40  0000 L CNN "Type"
F 6 "Ceramic capacitor" H 7250 4400 40  0001 L CNN "Description"
F 7 "10%" H 7320 3735 40  0001 C CNN "Tolerance"
F 8 "0805" H 7260 3805 40  0001 L CNN "Size"
	1    7250 4100
	1    0    0    -1  
$EndComp
$Comp
L C C322
U 1 1
P 7500 4100
F 0 "C322" H 7500 4200 40  0000 L CNN
F 1 "10n" H 7510 4015 40  0000 L CNN
F 2 "MyKiCadLibs-Footprints:SMD-0805" H 7538 3950 30  0001 C CNN
F 3 "" H 7500 4200 60  0000 C CNN
F 4 "50V" H 7515 3945 40  0000 L CNN "Voltage"
F 5 "X7R" H 7515 3875 40  0000 L CNN "Type"
F 6 "Ceramic capacitor" H 7500 4400 40  0001 L CNN "Description"
F 7 "10%" H 7570 3735 40  0001 C CNN "Tolerance"
F 8 "0805" H 7510 3805 40  0001 L CNN "Size"
	1    7500 4100
	1    0    0    -1  
$EndComp
$Comp
L C C323
U 1 1
P 7500 6000
F 0 "C323" H 7500 6100 40  0000 L CNN
F 1 "22u" H 7510 5915 40  0000 L CNN
F 2 "MyKiCadLibs-Footprints:SMD-0805" H 7538 5850 30  0001 C CNN
F 3 "" H 7500 6100 60  0000 C CNN
F 4 "10V" H 7515 5845 40  0000 L CNN "Voltage"
F 5 "X5R" H 7515 5775 40  0000 L CNN "Type"
F 6 "Ceramic capacitor" H 7500 6300 40  0001 L CNN "Description"
F 7 "20%" H 7570 5635 40  0001 C CNN "Tolerance"
F 8 "0805" H 7510 5705 40  0001 L CNN "Size"
	1    7500 6000
	1    0    0    -1  
$EndComp
$Comp
L C C324
U 1 1
P 7750 6000
F 0 "C324" H 7750 6100 40  0000 L CNN
F 1 "100n" H 7760 5915 40  0000 L CNN
F 2 "MyKiCadLibs-Footprints:SMD-0805" H 7788 5850 30  0001 C CNN
F 3 "" H 7750 6100 60  0000 C CNN
F 4 "50V" H 7765 5845 40  0000 L CNN "Voltage"
F 5 "X7R" H 7765 5775 40  0000 L CNN "Type"
F 6 "Ceramic capacitor" H 7750 6300 40  0001 L CNN "Description"
F 7 "10%" H 7820 5635 40  0001 C CNN "Tolerance"
F 8 "0805" H 7760 5705 40  0001 L CNN "Size"
	1    7750 6000
	1    0    0    -1  
$EndComp
$Comp
L C C326
U 1 1
P 8000 6000
F 0 "C326" H 8000 6100 40  0000 L CNN
F 1 "10n" H 8010 5915 40  0000 L CNN
F 2 "MyKiCadLibs-Footprints:SMD-0805" H 8038 5850 30  0001 C CNN
F 3 "" H 8000 6100 60  0000 C CNN
F 4 "50V" H 8015 5845 40  0000 L CNN "Voltage"
F 5 "X7R" H 8015 5775 40  0000 L CNN "Type"
F 6 "Ceramic capacitor" H 8000 6300 40  0001 L CNN "Description"
F 7 "10%" H 8070 5635 40  0001 C CNN "Tolerance"
F 8 "0805" H 8010 5705 40  0001 L CNN "Size"
	1    8000 6000
	1    0    0    -1  
$EndComp
$Comp
L C C317
U 1 1
P 4700 6050
F 0 "C317" H 4700 6150 40  0000 L CNN
F 1 "22u" H 4710 5965 40  0000 L CNN
F 2 "MyKiCadLibs-Footprints:SMD-0805" H 4738 5900 30  0001 C CNN
F 3 "" H 4700 6150 60  0000 C CNN
F 4 "10V" H 4715 5895 40  0000 L CNN "Voltage"
F 5 "X5R" H 4715 5825 40  0000 L CNN "Type"
F 6 "Ceramic capacitor" H 4700 6350 40  0001 L CNN "Description"
F 7 "20%" H 4770 5685 40  0001 C CNN "Tolerance"
F 8 "0805" H 4710 5755 40  0001 L CNN "Size"
	1    4700 6050
	1    0    0    -1  
$EndComp
$Comp
L R R309
U 1 1
P 7000 2300
F 0 "R309" V 6920 2300 40  0000 C CNN
F 1 "2k2" V 7007 2301 40  0000 C CNN
F 2 "MyKiCadLibs-Footprints:SMD-0805" V 6930 2300 30  0001 C CNN
F 3 "" V 6920 2300 30  0000 C CNN
F 4 "100mW" V 7100 2300 40  0001 C CNN "Power"
F 5 "Thick or thin film resistor" V 7245 2300 40  0001 C CNN "Description"
F 6 "0805" V 7175 2300 40  0001 C CNN "Size"
F 7 "1%" V 7325 2300 40  0001 C CNN "Tolerance"
	1    7000 2300
	1    0    0    -1  
$EndComp
$Comp
L R R311
U 1 1
P 7400 1900
F 0 "R311" V 7320 1900 40  0000 C CNN
F 1 "6k8" V 7407 1901 40  0000 C CNN
F 2 "MyKiCadLibs-Footprints:SMD-0805" V 7330 1900 30  0001 C CNN
F 3 "" V 7320 1900 30  0000 C CNN
F 4 "100mW" V 7500 1900 40  0001 C CNN "Power"
F 5 "Thick or thin film resistor" V 7645 1900 40  0001 C CNN "Description"
F 6 "0805" V 7575 1900 40  0001 C CNN "Size"
F 7 "1%" V 7725 1900 40  0001 C CNN "Tolerance"
	1    7400 1900
	0    1    1    0   
$EndComp
$Comp
L R R310
U 1 1
P 7400 1600
F 0 "R310" V 7320 1600 40  0000 C CNN
F 1 "0" V 7407 1601 40  0000 C CNN
F 2 "MyKiCadLibs-Footprints:SMD-0805" V 7330 1600 30  0001 C CNN
F 3 "" V 7320 1600 30  0000 C CNN
F 4 "100mW" V 7500 1600 40  0001 C CNN "Power"
F 5 "Thick or thin film resistor" V 7645 1600 40  0001 C CNN "Description"
F 6 "0805" V 7575 1600 40  0001 C CNN "Size"
F 7 "1%" V 7725 1600 40  0001 C CNN "Tolerance"
	1    7400 1600
	0    1    1    0   
$EndComp
$Comp
L R R303
U 1 1
P 5650 4900
F 0 "R303" V 5570 4900 40  0000 C CNN
F 1 "47k" V 5657 4901 40  0000 C CNN
F 2 "MyKiCadLibs-Footprints:SMD-0805" V 5580 4900 30  0001 C CNN
F 3 "" V 5570 4900 30  0000 C CNN
F 4 "100mW" V 5750 4900 40  0001 C CNN "Power"
F 5 "Thick or thin film resistor" V 5895 4900 40  0001 C CNN "Description"
F 6 "0805" V 5825 4900 40  0001 C CNN "Size"
F 7 "1%" V 5975 4900 40  0001 C CNN "Tolerance"
	1    5650 4900
	0    1    -1   0   
$EndComp
$Comp
L R R312
U 1 1
P 9150 4000
F 0 "R312" V 9070 4000 40  0000 C CNN
F 1 "470" V 9157 4001 40  0000 C CNN
F 2 "MyKiCadLibs-Footprints:SMD-0805" V 9080 4000 30  0001 C CNN
F 3 "" V 9070 4000 30  0000 C CNN
F 4 "100mW" V 9250 4000 40  0001 C CNN "Power"
F 5 "Thick or thin film resistor" V 9395 4000 40  0001 C CNN "Description"
F 6 "0805" V 9325 4000 40  0001 C CNN "Size"
F 7 "1%" V 9475 4000 40  0001 C CNN "Tolerance"
	1    9150 4000
	1    0    0    -1  
$EndComp
$Comp
L DIODE D301
U 1 1
P 1750 3700
F 0 "D301" H 1750 3800 40  0000 C CNN
F 1 "SS14L" H 1750 3600 40  0000 C CNN
F 2 "MyKiCadLibs-Footprints:DIODE-SOD-123" H 1750 3700 60  0001 C CNN
F 3 "" H 1750 3700 60  0000 C CNN
F 4 "SS14L 1A 40V Schottky rectifier - Sub-SMA (SOD-123)" H 1750 3700 60  0001 C CNN "Description"
	1    1750 3700
	1    0    0    -1  
$EndComp
$Comp
L DIODE D306
U 1 1
P 6700 900
F 0 "D306" H 6700 1000 40  0000 C CNN
F 1 "SS14L" H 6700 800 40  0000 C CNN
F 2 "MyKiCadLibs-Footprints:DIODE-SOD-123" H 6700 900 60  0001 C CNN
F 3 "" H 6700 900 60  0000 C CNN
F 4 "SS14L 1A 40V Schottky rectifier - Sub-SMA (SOD-123)" H 6700 900 60  0001 C CNN "Description"
	1    6700 900 
	-1   0    0    1   
$EndComp
$Comp
L DIODE D303
U 1 1
P 5400 3350
F 0 "D303" H 5400 3450 40  0000 C CNN
F 1 "SS14L" H 5400 3250 40  0000 C CNN
F 2 "MyKiCadLibs-Footprints:DIODE-SOD-123" H 5400 3350 60  0001 C CNN
F 3 "" H 5400 3350 60  0000 C CNN
F 4 "SS14L 1A 40V Schottky rectifier - Sub-SMA (SOD-123)" H 5400 3350 60  0001 C CNN "Description"
	1    5400 3350
	-1   0    0    1   
$EndComp
$Comp
L DIODE D310
U 1 1
P 9050 2000
F 0 "D310" H 9050 2100 40  0000 C CNN
F 1 "SS14L" H 9050 1900 40  0000 C CNN
F 2 "MyKiCadLibs-Footprints:DIODE-SOD-123" H 9050 2000 60  0001 C CNN
F 3 "" H 9050 2000 60  0000 C CNN
F 4 "SS14L 1A 40V Schottky rectifier - Sub-SMA (SOD-123)" H 9050 2000 60  0001 C CNN "Description"
	1    9050 2000
	0    -1   -1   0   
$EndComp
$Comp
L DIODE D307
U 1 1
P 7800 4100
F 0 "D307" H 7800 4200 40  0000 C CNN
F 1 "SS14L" H 7800 4000 40  0000 C CNN
F 2 "MyKiCadLibs-Footprints:DIODE-SOD-123" H 7800 4100 60  0001 C CNN
F 3 "" H 7800 4100 60  0000 C CNN
F 4 "SS14L 1A 40V Schottky rectifier - Sub-SMA (SOD-123)" H 7800 4100 60  0001 C CNN "Description"
	1    7800 4100
	0    -1   -1   0   
$EndComp
$Comp
L DIODE D304
U 1 1
P 5700 5200
F 0 "D304" H 5700 5300 40  0000 C CNN
F 1 "SS14L" H 5700 5100 40  0000 C CNN
F 2 "MyKiCadLibs-Footprints:DIODE-SOD-123" H 5700 5200 60  0001 C CNN
F 3 "" H 5700 5200 60  0000 C CNN
F 4 "SS14L 1A 40V Schottky rectifier - Sub-SMA (SOD-123)" H 5700 5200 60  0001 C CNN "Description"
	1    5700 5200
	-1   0    0    1   
$EndComp
$Comp
L DIODE D308
U 1 1
P 8300 6000
F 0 "D308" H 8300 6100 40  0000 C CNN
F 1 "SS14L" H 8300 5900 40  0000 C CNN
F 2 "MyKiCadLibs-Footprints:DIODE-SOD-123" H 8300 6000 60  0001 C CNN
F 3 "" H 8300 6000 60  0000 C CNN
F 4 "SS14L 1A 40V Schottky rectifier - Sub-SMA (SOD-123)" H 8300 6000 60  0001 C CNN "Description"
	1    8300 6000
	0    -1   -1   0   
$EndComp
$Comp
L MNT_HOLE FID2
U 1 1
P 2200 7150
F 0 "FID2" H 2200 7250 60  0000 C CNN
F 1 "MNT_HOLE" H 2200 7250 60  0001 C CNN
F 2 "MyKiCadLibs-Footprints:FID-1MM-3MM" H 2200 7250 60  0001 C CNN
F 3 "" H 2200 7250 60  0000 C CNN
F 4 "Fiducial" H 2200 7150 60  0001 C CNN "Description"
	1    2200 7150
	1    0    0    -1  
$EndComp
$Comp
L MNT_HOLE FID3
U 1 1
P 1850 7400
F 0 "FID3" H 1850 7500 60  0000 C CNN
F 1 "MNT_HOLE" H 1850 7500 60  0001 C CNN
F 2 "MyKiCadLibs-Footprints:FID-1MM-3MM" H 1850 7500 60  0001 C CNN
F 3 "" H 1850 7500 60  0000 C CNN
F 4 "Fiducial" H 1850 7400 60  0001 C CNN "Description"
	1    1850 7400
	1    0    0    -1  
$EndComp
$Comp
L MNT_HOLE FID4
U 1 1
P 2200 7400
F 0 "FID4" H 2200 7500 60  0000 C CNN
F 1 "MNT_HOLE" H 2200 7500 60  0001 C CNN
F 2 "MyKiCadLibs-Footprints:FID-1MM-3MM" H 2200 7500 60  0001 C CNN
F 3 "" H 2200 7500 60  0000 C CNN
F 4 "Fiducial" H 2200 7400 60  0001 C CNN "Description"
	1    2200 7400
	1    0    0    -1  
$EndComp
Text Notes 900  750  0    118  ~ 0
Power Supply
$EndSCHEMATC
